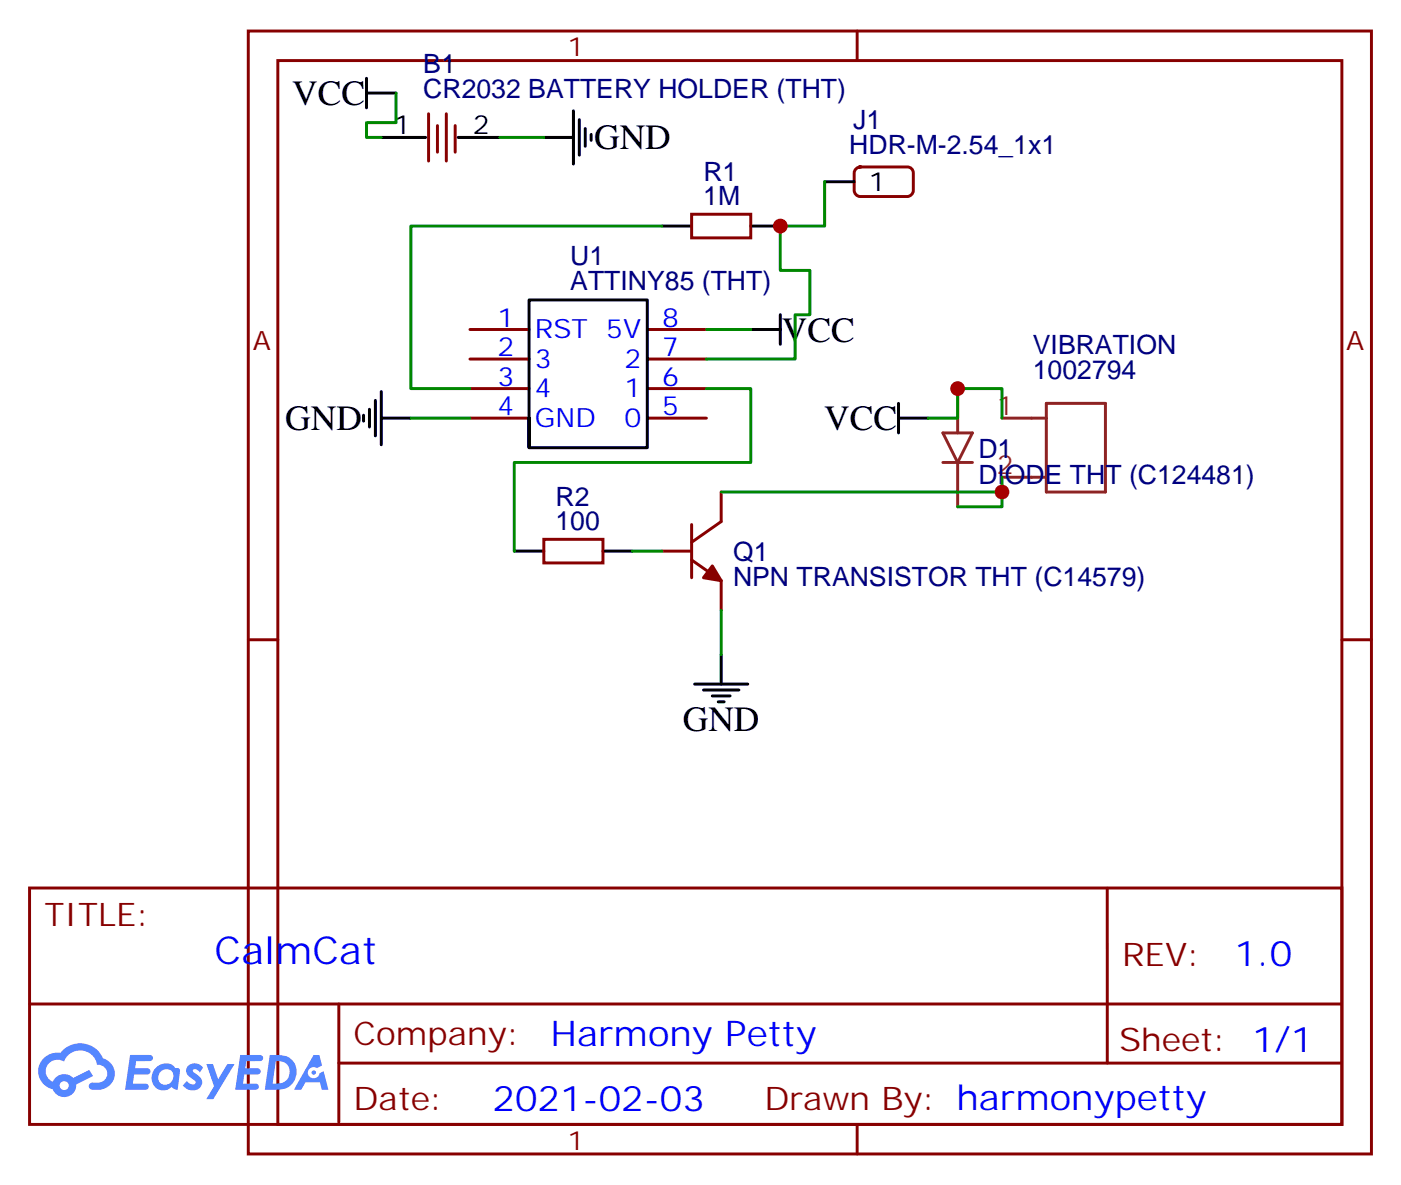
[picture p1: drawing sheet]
<svg xmlns="http://www.w3.org/2000/svg" width="167mm" height="141mm" viewBox="0 0 167 141" stroke-linecap="round" stroke-linejoin="round" font-family="sans-serif">
<path d="M29.6 3.7h134.1v134.1h-134.1zM33.2 7.2h127v127h-127zM102.3 3.7v3.5M29.6 76.4h3.6M160.2 76.4h3.5M3.5 106h156.7v28.2h-156.7zM3.6 119.9h156.4M40.4 119.9v14.1M132.2 106v20.9M40.4 126.9h119.6M102.3 134.2v3.6" fill="none" stroke="#870000" stroke-width=".35"/>
<g fill="#5487ff">
<path d="M22.5 127.2a1.22 1.22 0 0 1 1.7 .3l-.3 .5-.5-.3h-.3l-.1 .2a2.96 2.96 0 0 1 1.1 1.2 1.14 1.14 0 0 1-.6 1 1.14 1.14 0 0 1-1.3-.2l-.4-.3 .5-.5a.66 .66 0 0 0 1 .2v-.2a2.71 2.71 0 0 1-1.1-1.1 .78 .78 0 0 1 .3-.8z"/>
<path d="M15.5 125.9h2.1a.43 .43 0 0 1 .5 .1 .43 .43 0 0 1 .1 .5l-.3 .2h-1.7l-.1 .8h1.5a.37 .37 0 0 1 .4 .4 .37 .37 0 0 1-.4 .4h-1.6l-.1 1.1h.7a1.15 1.15 0 0 1 1.1 .1 .36 .36 0 0 1-.3 .6h-2.5z"/>
<path d="M28.7 125.9h1.5a1.23 1.23 0 0 1 1.2 .2 .37 .37 0 0 1-.4 .6h-1.6l-.1 .8h1.5a.37 .37 0 0 1 .3 .4 .37 .37 0 0 1-.4 .4h-1.5l-.2 1.1h.8a1.15 1.15 0 0 1 1 .1 .36 .36 0 0 1-.3 .6h-2.4z"/>
<path d="M37.4 125.9h.7l.3 1.3-.6 .3a.69 .69 0 0 0-1 .3 .69 .69 0 0 0 .5 1 .69 .69 0 0 0 .8-.7l.5-.2 .6 2.2h-.8l-.2-.9h-1.7l-.5 .9h-.9z"/>
<path d="M24.6 127h.8l.6 1.8 1.1-1.8h.9l-2.5 4.2h-.9l.9-1.5z"/>
<path d="M32.2 125.9l-.6 4.2a5.9 5.9 0 0 0 2.7-.3 2.06 2.06 0 0 0 1.1-2.3 2.06 2.06 0 0 0-2.1-1.5zM32.9 126.7a1.36 1.36 0 0 1 1.7 1.2 1.36 1.36 0 0 1-1.4 1.5h-.7z"/>
<path d="M18.5 127.6a1.5 1.5 0 0 0-.2 1.8 1.5 1.5 0 0 0 1.7 .7l.5-.3 .3 .2 .4 .1 .3-2.3-.2-.3h-.1a.53 .53 0 0 1-.6-.3 1.63 1.63 0 0 0-2.1 .4zM19.2 127.9a.88 .88 0 0 1 1.3 0 .88 .88 0 0 1-.1 1.2 .89 .89 0 0 1-1.3 .2 .89 .89 0 0 1 .1-1.4z"/>
<path d="M5.2 126.3a2.18 2.18 0 0 0 1.1 3.7 1.44 1.44 0 0 0 1.6 .9 1.44 1.44 0 0 0 1.2-1.4l2-1-.4-.8-2 1a1.47 1.47 0 0 0-2.4 .4 1.39 1.39 0 0 1-.7-1.9 1.39 1.39 0 0 1 2-.5 2.08 2.08 0 0 1 2.2-1.3 2.08 2.08 0 0 1 1.8 1.7 1.07 1.07 0 0 1 1.2 1 1.07 1.07 0 0 1-1 1.1h-.7a.43 .43 0 0 0-.5 .4 .43 .43 0 0 0 .4 .5 2.17 2.17 0 0 0 2.7-1.9 1.93 1.93 0 0 0-1.4-1.9 2.98 2.98 0 0 0-5.1-.6h-.3a2.38 2.38 0 0 0-1.7 .6zM7.1 129.6a.55 .55 0 0 1 1.1 0 .55 .55 0 0 1-1.1 0z"/>
<circle cx="37.4" cy="128" r=".26"/>
</g>
<g fill="none" stroke="#870000" stroke-width=".35">
<path d="M51.2 13.6v5.6M52.2 15v3.2M53.3 13.6v5.6M54.3 15v3.2M56.1 39.3h7M77.3 39.3h7M82.5 25.6h7.1v2.8h-7.1zM102.2 20.1l.5-.2h5.6a.71 .71 0 0 1 .7 .7v2.2a.76 .76 0 0 1-.7 .7h-5.6a.76 .76 0 0 1-.7-.7v-2.2zM56.1 42.9h7M56.1 46.4h7M56.1 49.9h7M77.3 42.9h7"/>
<path d="M77.3 46.4h7M77.3 49.9h7M86.1 58.7v3.6l-3.6 2.4M64.9 64.4h7.1v2.8h-7.1zM79 65.8h3.5M82.5 66.9l3.6 2.4v3.5M82.5 62.6v6.4"/>
</g>
<g fill="none" stroke="#000" stroke-width=".35">
<path d="M43.7 11.1h3.6M43.7 9.3v3.6M45.5 16.4h5.3M54.7 16.4h4.9M64.9 16.4h3.5M68.4 13.2v6.4M69.1 14.3v4.2M69.8 15.3v2.2M70.6 16.1v.7M79 27h3.5M89.6 27h3.5M89.6 39.3h3.5"/>
<path d="M93.1 37.6v3.5M98.4 21.7h3.6M43.4 49.6v.7M44.1 48.9v2.1M44.8 47.8v4.2M45.5 49.9h3.5M45.5 46.7v6.4M63.1 49.9v3.5h14.2v-17.6h-14.2v17.6M107.2 49.9h3.6M107.2 48.2v3.5M61.4 65.8h3.5M72 65.8h3.5"/>
<path d="M86.1 78.1v3.6M82.9 81.7h6.4M84 82.4h4.2M85 83.1h2.1M85.7 83.8h.7"/>
</g>
<path d="M112.5 51.7h3.6l-1.8 3.5zM112.5 55.2h3.6M114.3 46.4v5.3M114.3 55.2v5.3M119.6 49.9h5.3M119.6 57h5.3M124.9 48.2h7v10.5h-7z" fill="none" stroke="#8c2424" stroke-width=".35"/>
<path d="M85 67.6l1.1 1.7-2.1-.3z" fill="#870000" stroke="#870000" stroke-width=".35"/>
<path d="M47.3 11.1v3.5h-3.6v1.8h1.8M59.6 16.4h5.3M79 27h-30v19.4h7.1M84.3 39.3h5.3M98.4 21.7v5.3h-5.3v5.3h3.6v5.3h-1.8v5.3h-10.6M49 49.9h7.1M84.3 46.4h5.3v8.8h-28.2v10.6M110.8 49.9h3.5v-3.5h5.3v3.5M119.6 57v1.7h-33.5M119.6 58.7v1.8h-5.3M75.5 65.8h3.5M86.1 72.8v5.3" fill="none" stroke="#008700" stroke-width=".35"/>
<g fill="#c00">
<circle cx="93.1" cy="27" r=".88"/>
<circle cx="119.6" cy="58.7" r=".88"/>
<circle cx="114.3" cy="46.4" r=".88"/>
</g>
<text font-size="4.6" fill="#00f" x="25.6" y="115">CalmCat</text>
<g font-size="4.2">
<text x="34.9" y="12.6">VCC</text>
<text x="70.9" y="17.8">GND</text>
<text x="93.3" y="40.8">VCC</text>
<text x="34" y="51.4">GND</text>
<text x="98.4" y="51.4">VCC</text>
<text x="81.5" y="87.3">GND</text>
</g>
<g font-size="4.2" fill="#00f">
<text x="147.3" y="115.3">1.0</text>
<text x="65.7" y="124.8">Harmony Petty</text>
<text x="58.8" y="132.6">2021-02-03</text>
</g>
<g font-size="3.9" fill="#800">
<text x="5.3" y="110.6">TITLE:</text>
<text x="133.9" y="115.3">REV:</text>
<text x="42.2" y="124.8">Company:</text>
<text x="133.6" y="125.4">Sheet: 1/1</text>
<text x="42.2" y="132.5">Date:</text>
<text x="91.2" y="132.6">Drawn By: harmonypetty</text>
</g>
<g font-size="3.2" fill="#000080">
<text x="50.5" y="11.7">CR2032 BATTERY HOLDER (THT)</text>
<text x="50.5" y="8.8">B1</text>
<text x="101.8" y="15.5">J1</text>
<text x="83.9" y="21.6">R1</text>
<text x="101.4" y="18.4">HDR-M-2.54_1x1</text>
<text x="83.9" y="24.5">1M</text>
<text x="68.1" y="34.6">ATTINY85 (THT)</text>
<text x="68.1" y="31.7">U1</text>
<text x="123.3" y="45.2">1002794</text>
<text x="123.3" y="42.3">VIBRATION</text>
<text x="116.8" y="57.7">DIODE THT (C124481)</text>
<text x="116.8" y="54.6">D1</text>
<text x="66.3" y="63.3">100</text>
<text x="66.3" y="60.4">R2</text>
<text x="87.5" y="69.9">NPN TRANSISTOR THT (C14579)</text>
<text x="87.5" y="67">Q1</text>
</g>
<g font-size="3.2" fill="#800">
<text x="67.7" y="6.7">1</text>
<text x="30.2" y="41.8">A</text>
<text x="160.7" y="41.8">A</text>
<text x="67.7" y="137.2">1</text>
</g>
<g font-size="3.2">
<text x="47" y="16.1">1</text>
<text x="56.4" y="16.1">2</text>
<text x="103.7" y="22.8">1</text>
</g>
<g font-size="3.2" fill="#00f">
<text x="59.4" y="39">1</text>
<text x="63.9" y="40.4">RST 5V</text>
<text x="79" y="39">8</text>
<text x="59.4" y="42.5">2</text>
<text x="59.4" y="46">3</text>
<text x="63.9" y="43.9">3</text>
<text x="63.9" y="47.4">4</text>
<text x="74.5" y="43.9">2</text>
<text x="74.5" y="47.4">1</text>
<text x="79" y="42.5">7</text>
<text x="79" y="46">6</text>
<text x="59.4" y="49.6">4</text>
<text x="63.9" y="51">GND</text>
<text x="74.5" y="51">0</text>
<text x="79" y="49.6">5</text>
</g>
<g font-size="3.2" fill="#8d2323">
<text x="119" y="49.6">1</text>
<text x="119" y="56.6">2</text>
</g>
</svg>
